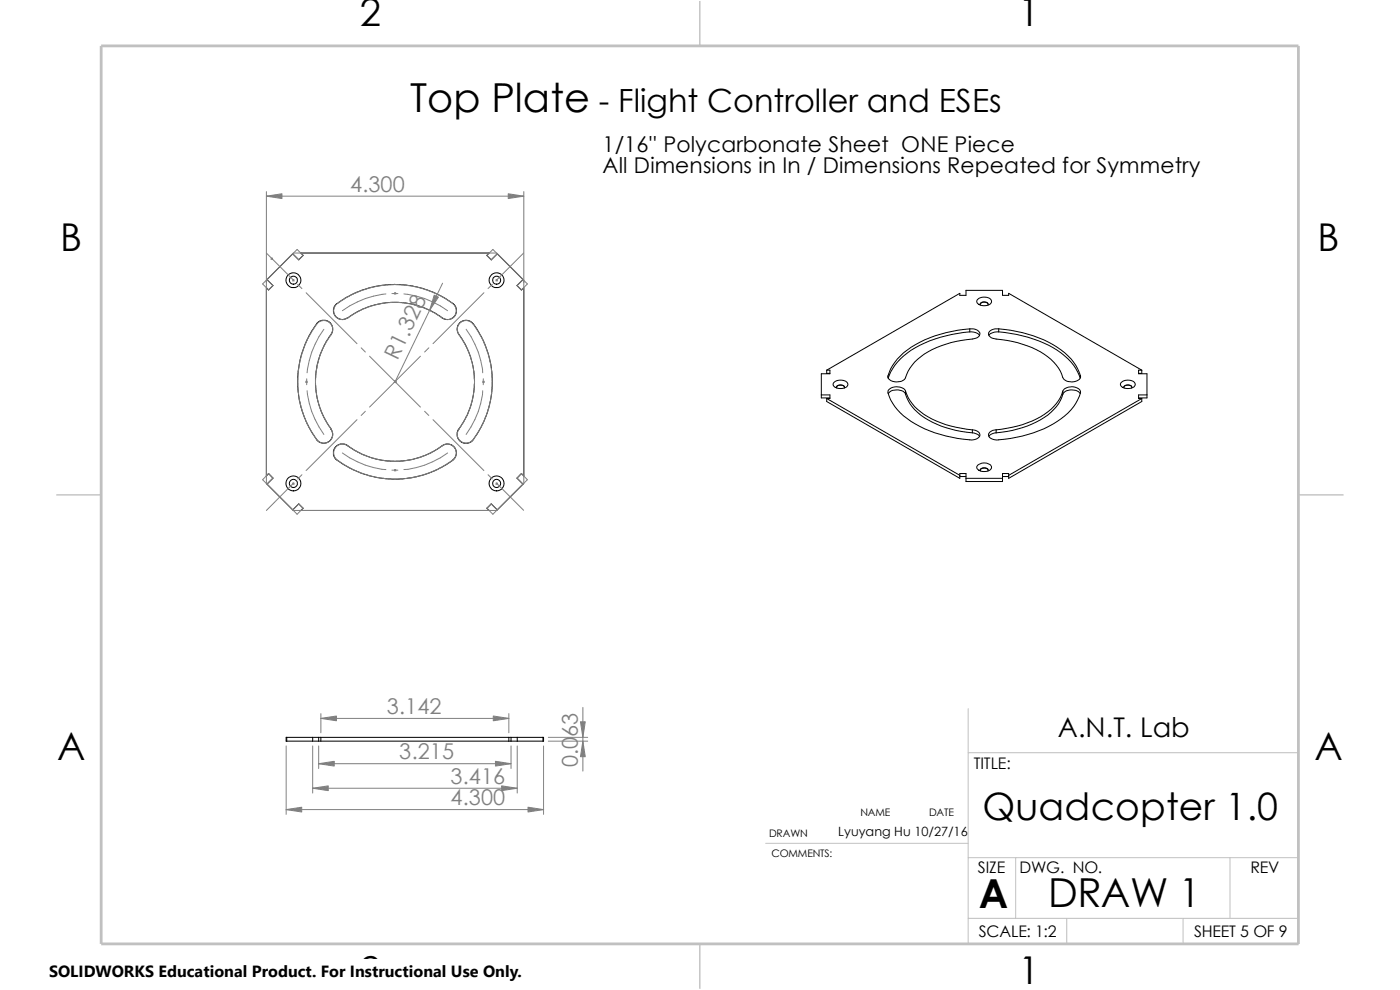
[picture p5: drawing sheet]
<svg xmlns="http://www.w3.org/2000/svg" width="297mm" height="210mm" viewBox="0 0 297 210" stroke-linecap="round" stroke-linejoin="round" font-family="sans-serif">
<path d="M205.4 150.3v49.9M205.4 159.7h70.1M275.5 150.3v49.9h-239.9M162.4 178.9h43M205.4 181.9h70.1M205.4 194.8h70.1M215.5 181.9v12.9M226.3 194.8v5.4M251 194.8v5.4M260.9 181.9v12.9" fill="none" stroke="#c0c0c0" stroke-width=".21"/>
<path d="M148.5 .2v9.5M11.9 105h9.6M275.5 105h9.5M148.5 200.2v9.6" fill="none" stroke="#c0c0c0" stroke-width=".3"/>
<path d="M21.5 9.7h254v190.5h-254z" fill="none" stroke="#c0c0c0" stroke-width=".59"/>
<g fill="none" stroke="#000" stroke-width=".21">
<path d="M56.6 59.3l5.5-5.5 1.3 1.3 .9-.9-.5-.5h40l-.5 .5 .9 .9 1.3-1.3 5.5 5.5-1.3 1.3 .9 .9 .5-.5v40l-.5-.5-.9 .9 1.3 1.3-5.5 5.5-1.3-1.3-.9 .9 .5 .5h-40l.5-.5-.9-.9-1.3 1.3-5.5-5.5 1.3-1.3-.9-.9-.5 .5v-40l.5 .5 .9-.9zM67.1 68.7l.8-.6 1.2-.2 .9 .6 .6 .9-.2 1.2-1.2 1.9-1.3 2.6-.7 2.6-.3 2.5 .2 2.9 .5 2.6 1.1 2.7 1.5 2.6M67.2 68.7l-.9 1.3-1.1 2-1.4 3.8-.6 4 .1 4 .5 2.5 .8 2.4 .9 1.9 1.7 2.7 .7 .6 .6 .1h.6l.8-.4 .5-.6 .2-.6-.1-.7-.3-.7M96.1 64.3l.6 .8 .1 1.2-.4 .9-1.1 .6-1.2-.2-1.9-1.2-2.6-1.2-2.1-.7-2.9-.4-2.7 .1-3 .7-3.1 1.2-2 1.3M96.1 64.4l-3.3-2-3.3-1.3-2-.4-2.5-.3-3.8 .1-3 .6-2.6 .9-2 1-2.1 1.4-.6 .7-.2 .6 .1 .6 .3 .8 .7 .5 .6 .2 .7-.1 .6-.3M100.4 68.7l2.2 3.6 1 2.9 .7 2.9 .1 3.9-.1 1.5-.6 2.9-1.5 4.1-2.1 3.1-.8 .4h-.8l-.7-.3-.5-.5-.3-.7v-.8l2.1-3.5 .8-2.3 .6-2.9 .1-3.3-.1-1.4-.7-2.7-1.1-2.6-1.6-2.5-.1-.9 .4-1 1-.6 1.2 .1 .8 .6M175.4 78.5h.7v.8h-1.9v5.1h1.9M175.4 78.5l28.2-16.3v.5h1.3v-1.1h7.8v1.1h1.3v-.5l28.2 16.3M175.4 78.5v.7h.7M188.4 79.8v.3M205.7 69.8a25.4 25.4 0 0 0-14 5l-1.9 2.1a7.7 7.7 0 0 0-1.4 2.9M205.7 70.4a25.9 25.9 0 0 0-14 5.1l-1.9 2-.9 1.5-.5 1.2"/>
<path d="M205.7 69.8v.6M205.7 69.8a1.79 1.79 0 0 1 2.2 1l-.1 .4-.8 .6a27.1 27.1 0 0 0-10.1 2.8 10.5 10.5 0 0 0-5 5.9 2.59 2.59 0 0 1-3.5-.3v-.4M205.7 70.4l1.2 .1 .6 .3 .3 .4M207.5 63.5a2.02 2.02 0 0 1 2.9 .3 1.31 1.31 0 0 1-1.8 1.1 1.06 1.06 0 0 1-1.3-1.3zM207.9 64.6a.99 .99 0 0 1 1.7 0M208 64.7l-.1-.1a.92 .92 0 0 1 .9-.6 .92 .92 0 0 1 .8 .6v.1M211.9 69.8a1.67 1.67 0 0 0-2.2 1.2l.3 .4 .6 .4a27.5 27.5 0 0 1 10.1 2.8 9.8 9.8 0 0 1 4.9 5.7 2.45 2.45 0 0 0 3.6-.1v-.4M211.9 70.4l-1.2 .1-.6 .3-.3 .4M211.9 69.8v.6M211.9 70.4a27 27 0 0 1 13.2 4.5 10.3 10.3 0 0 1 4.1 5.3M211.9 69.8a24.4 24.4 0 0 1 14.7 5.7l1.7 2.1 .9 2.2M229.2 79.8v.3"/>
<path d="M242.2 78.5h-.6v.8h1.7v5.1h-1.7M242.2 78.5v.7h-.6M71.5 97.6l3.5 2.1 3.3 1.2 3.5 .7h3.6l2-.3 2.4-.5 3.8-1.6 1.9-1.2 .9-.7 .3-.5 .1-1-.3-.8-.4-.4-.4-.3-1-.1-.8 .3-2.5 1.6-2.5 1-3.4 .7h-3.3l-2.5-.4-1.8-.6-2.6-1.2-1.9-1.3-1.2-.1-1 .5-.5 1 .2 1.2 .6 .7M174.2 83.8h1.9v.7h-.7M175.4 84.5v.7l28.2 16.3v-1h1.3v1.7h7.8v-1.7h1.3v1l28.2-16.3v-.7M175.4 84.5l28.2 16.3M176.8 81.2a2 2 0 0 1 3.1 .2 1.33 1.33 0 0 1-1.8 1l-1.1-.4a.58 .58 0 0 1-.2-.8zM177.5 82.2a.99 .99 0 0 1 1.7 0M177.5 82.3v-.1a.92 .92 0 0 1 .8-.5 .92 .92 0 0 1 .9 .5l-.1 .1M188.4 83.5a2.61 2.61 0 0 1 3.6-.1l.1 .3M192.1 83a11.3 11.3 0 0 0 7.5 6.7l3.2 .9 3.5 .6M192.1 83a2.34 2.34 0 0 0-3.3-.5 .74 .74 0 0 0-.4 .8 11.5 11.5 0 0 0 5.8 6.7 27.2 27.2 0 0 0 12.3 3.3 1.11 1.11 0 0 0 1.3-1.4l-.8-.6-.7-.1"/>
<path d="M192.1 83.7a10.5 10.5 0 0 0 6.6 6.3l2 .7 2.1 .6 3.5 .5M192.1 83v.7M206.3 91.8l1 .3 .5 .5M206.3 91.2v.6M207.5 98.6a2.02 2.02 0 0 1 2.9 .4 1.31 1.31 0 0 1-1.8 1 1.05 1.05 0 0 1-1.3-1.2zM207.9 99.7a1.05 1.05 0 0 1 1.7 0M208 99.9l-.1-.1a.9 .9 0 0 1 .9-.6 .9 .9 0 0 1 .8 .6v.1M211.3 91.8l-1 .3-.5 .5M211.3 91.2v.6M225.5 83a10.4 10.4 0 0 1-6.6 6.3l-3 1.1-4.6 .8M225.5 83.7a10.5 10.5 0 0 1-6.6 6.3l-4.1 1.3-3.5 .5M225.5 83v.7"/>
<path d="M225.5 83a2.43 2.43 0 0 1 3.7-.2v.3a10.2 10.2 0 0 1-4.9 6.3 27 27 0 0 1-13.2 3.9l-.4-.1a.96 .96 0 0 1-1-.9 .96 .96 0 0 1 .9-1l.7-.1M229.2 83.5a2.43 2.43 0 0 0-3.7 .2M237.8 81.2a2 2 0 0 1 3 .2 1.33 1.33 0 0 1-1.7 1l-1.1-.4a.58 .58 0 0 1-.2-.8zM238.4 82.2a.99 .99 0 0 1 1.7 0M238.5 82.3l-.1-.1a.92 .92 0 0 1 .9-.5 .92 .92 0 0 1 .8 .5v.1M242.2 84.5l-28.2 16.3M243.3 83.8h-1.7v.7h.6M203.6 101.1h1.3M204.9 101.5h7.8M212.7 101.1h1.3M60.7 156.4h54.6v.8h-54.6zM60.8 156.4v.8"/>
<path d="M66.3 156.4v.8M67.6 156.4v.8M68.1 156.4v.8M107.9 156.4v.8M108.4 156.4v.8M109.7 156.4v.8M115.2 156.4v.8"/>
<circle cx="62.2" cy="59.4" r="1.57"/>
<circle cx="62.3" cy="59.4" r=".86"/>
<circle cx="105.3" cy="59.4" r=".86"/>
<circle cx="105.4" cy="59.4" r="1.56"/>
<circle cx="62.2" cy="102.6" r="1.59"/>
<circle cx="62.3" cy="102.6" r=".86"/>
<circle cx="105.4" cy="102.6" r="1.58"/>
<circle cx="105.4" cy="102.6" r=".86"/>
</g>
<g fill="none" stroke="#808080" stroke-width=".21">
<path d="M56.5 53.7l5.7 5.7M56.5 40.6v62M56.5 41.6h54.6M57.5 54.7l.3 .3M57.5 54.9h.3M57.7 54.7v.3M57.8 54.7l-.3 .3M62.1 59.3l.3 .3M62.1 59.4h.3M62.2 59.3v.3M62.4 59.3l-.3 .3M63 52.9l1.3 1.3-.9 .9-1.3-1.3z"/>
<path d="M105.2 59.4h.3M105.2 59.3l.3 .3M105.4 53.7h-43.2l-5.7 5.7M105.4 59.3v.3M105.5 53.8l-1.3 1.3-.9-.9 1.3-1.3 6.5 6.5M111 59.3l.9 .9-1.3 1.3-.9-.9zM111.1 53.7l-5.9 5.9M111.1 40.6v62l-5.7 5.7h-43.2M55.7 60.2l.9-.9 1.3 1.3-.9 .9zM63.2 60.3l.9 .9M64.9 62.1l10.8 10.8M67.2 68.7a1.89 1.89 0 0 1 2.6-.4 1.89 1.89 0 0 1 .4 2.7 17.1 17.1 0 0 0 .3 20.5 1.89 1.89 0 0 1-.9 2.3 1.89 1.89 0 0 1-2.4-.5 20.7 20.7 0 0 1 0-24.6z"/>
<path d="M68.7 69.8a18.7 18.7 0 0 0-3.5 9.3M71.1 64.8a20.3 20.3 0 0 1 25.4 0 1.89 1.89 0 0 1-.2 2.5 1.89 1.89 0 0 1-2.5 .1 16.8 16.8 0 0 0-20 0 1.9 1.9 0 0 1-2.5-.1 1.9 1.9 0 0 1-.2-2.5zM76.6 73.8l.9 .9M78.4 75.6l10.8 10.8M81.9 62.4a18.7 18.7 0 0 0-9.3 3.5M83.1 62.3h1.3M83.7 62.2h.3M83.7 62.1l.3 .3M83.8 62.1v.3M83.9 62.1l-.2 .3M85.7 62.4a18.6 18.6 0 0 1 9.3 3.5M89.2 75.6l-10.8 10.8"/>
<path d="M91 73.8l-.9 .9M93.9 60.1l-10.1 20.9M97.7 68.3a1.98 1.98 0 0 1 2.7 .4 20.5 20.5 0 0 1-.4 25 1.9 1.9 0 0 1-2.5-.2 1.9 1.9 0 0 1-.1-2.5 16.8 16.8 0 0 0 0-20 1.9 1.9 0 0 1 .3-2.7zM98.9 69.8a18 18 0 0 1 3.5 9.3M102.7 62.1l-10.8 10.8M104.4 60.3l-.9 .9M64.9 81h.3M64.9 80.9l.3 .3M65 80.9v.3M65.1 80.3v1.3M65.2 82.9a18.6 18.6 0 0 0 3.5 9.3M65.2 80.9l-.3 .3"/>
<path d="M71.1 95a1.91 1.91 0 0 1 2.7-.4 17.1 17.1 0 0 0 20.6-.3 1.9 1.9 0 0 1 2.2 .9 1.9 1.9 0 0 1-.5 2.4 20.5 20.5 0 0 1-25-.4 2.03 2.03 0 0 1 0-2.2zM72.6 96.1a18 18 0 0 0 9.3 3.5M75.7 89l-10.8 10.8M77.5 87.2l-.9 .9M83.1 99.7h1.3M83.7 81h.3M83.7 99.6l.3 .3M83.8 80.9v.3M83.8 99.6v.3M83.9 99.6l-.2 .3M90.1 87.2l.9 .9M91.9 89l10.8 10.8"/>
<path d="M95 96.1a18 18 0 0 1-9.3 3.5M102.4 82.9a18 18 0 0 1-3.5 9.3M102.4 81h.3M102.4 80.9l.3 .3M102.5 80.3v1.3M102.6 80.9v.3M102.7 80.9l-.3 .3M56.6 102.7l1.3-1.3-.9-.9-1.3 1.3 7.3 7.3 1.3-1.3-.9-.9-1.3 1.3M62.1 102.6h.3M62.1 102.4l.3 .3M62.2 102.5l-5.7 5.8M62.2 102.4v.3"/>
<path d="M62.4 102.4l-.3 .3M64.1 100.7l-.9 .9M103.3 107.8l.9-.9 1.3 1.3-.9 .9zM103.5 100.7l.9 .9M105.2 102.6h.3M105.2 102.4l.3 .3M105.4 102.5l5.7 5.7M105.4 102.4v.3M105.5 102.4l-.3 .3M110.6 100.5l1.3 1.3-.9 .9-1.3-1.3zM60.7 158.2v14.6M66.3 158.2v10"/>
<path d="M67.6 158.2v4.8M68.1 151.4v4M68.1 152.4h39.8M107.9 151.4v4M108.4 158.2v4.8M109.7 158.2v10M115.3 158.2v14.6M116.3 157.2h8.4M116.3 156.4h8.4M123.7 150.1v13.5M60.7 171.7h54.6M66.3 167.2h43.4"/>
<path d="M67.6 162h40.8"/>
</g>
<g fill="#808080" stroke="#808080" stroke-width=".21">
<path d="M123.7 157.2l.5 3.3h-1.1z"/>
<path d="M123.1 153.1h1.1l-.5 3.3z"/>
<path d="M68.1 152.4l3.3-.5v1z"/>
<path d="M104.6 151.9l3.3 .5-3.3 .5z"/>
<path d="M106.4 166.7l3.3 .5-3.3 .5z"/>
<path d="M66.3 167.2l3.3-.5v1z"/>
<path d="M60.7 171.7l3.3-.5v1.1z"/>
<path d="M112 171.2l3.3 .5-3.3 .6z"/>
<path d="M105.1 161.5l3.3 .5-3.3 .5z"/>
<path d="M67.6 162l3.3-.5v1z"/>
<path d="M56.5 41.6l3.3-.5v1z"/>
<path d="M107.8 41.1l3.3 .5-3.3 .5z"/>
<path d="M92.1 62.6l.9 .4-1.9 2.8z"/>
</g>
<path d="M10.4 203.6h100.4v6.4h-100.4z" fill="#fff"/>
<g font-size="8.5">
<text x="87" y="23.8">Top Plate</text>
<text x="207.6" y="192.5">A</text>
<text x="222.4" y="192.4">DRAW 1</text>
</g>
<g font-size="8.1">
<text x="76.4" y="5.5">2</text>
<text x="216.1" y="5.5">1</text>
<text x="12.8" y="53.2">B</text>
<text x="279.5" y="53.2">B</text>
<text x="12.1" y="161.1">A</text>
<text x="278.8" y="161.1">A</text>
<text x="76.4" y="208.7">2</text>
<text x="216.1" y="208.7">1</text>
</g>
<text font-size="8" x="208.4" y="173.9">Quadcopter 1.0</text>
<text font-size="6.8" x="127.1" y="23.8">- Flight Controller and ESEs</text>
<text font-size="5.8" x="224.5" y="156.3">A.N.T. Lab</text>
<g font-size="4.6">
<text x="127.8" y="32.2">1/16'' Polycarbonate Sheet ONE Piece</text>
<text x="127.8" y="36.7">All Dimensions in In / Dimensions Repeated for Symmetry</text>
</g>
<g font-size="4.6" fill="#808080">
<text x="74.3" y="40.7">4.300</text>
<text x="84.3" y="76.6" transform="rotate(-64 84.3 76.6)">R1.328</text>
<text x="82" y="151.5">3.142</text>
<text x="84.7" y="161.1">3.215</text>
<text x="95.6" y="166.3">3.416</text>
<text x="122.6" y="162.8" transform="rotate(-90 122.6 162.8)">0.063</text>
<text x="95.6" y="170.8">4.300</text>
</g>
<g font-size="3.4">
<text x="206.6" y="163.1">TITLE:</text>
<text x="207.5" y="185.1">SIZE</text>
<text x="216.3" y="185.2">DWG. NO.</text>
<text x="265.3" y="185.3">REV</text>
<text x="207.6" y="198.7">SCALE: 1:2</text>
<text x="253.3" y="198.7">SHEET 5 OF 9</text>
<text x="10.4" y="207.3">SOLIDWORKS Educational Product. For Instructional Use Only.</text>
</g>
<text font-size="2.7" x="177.8" y="177.3">Lyuyang Hu 10/27/16</text>
<g font-size="2.2">
<text x="182.5" y="173.1">NAME</text>
<text x="197.1" y="173.1">DATE</text>
<text x="163.2" y="177.5">DRAWN</text>
<text x="163.7" y="181.7">COMMENTS:</text>
</g>
</svg>
